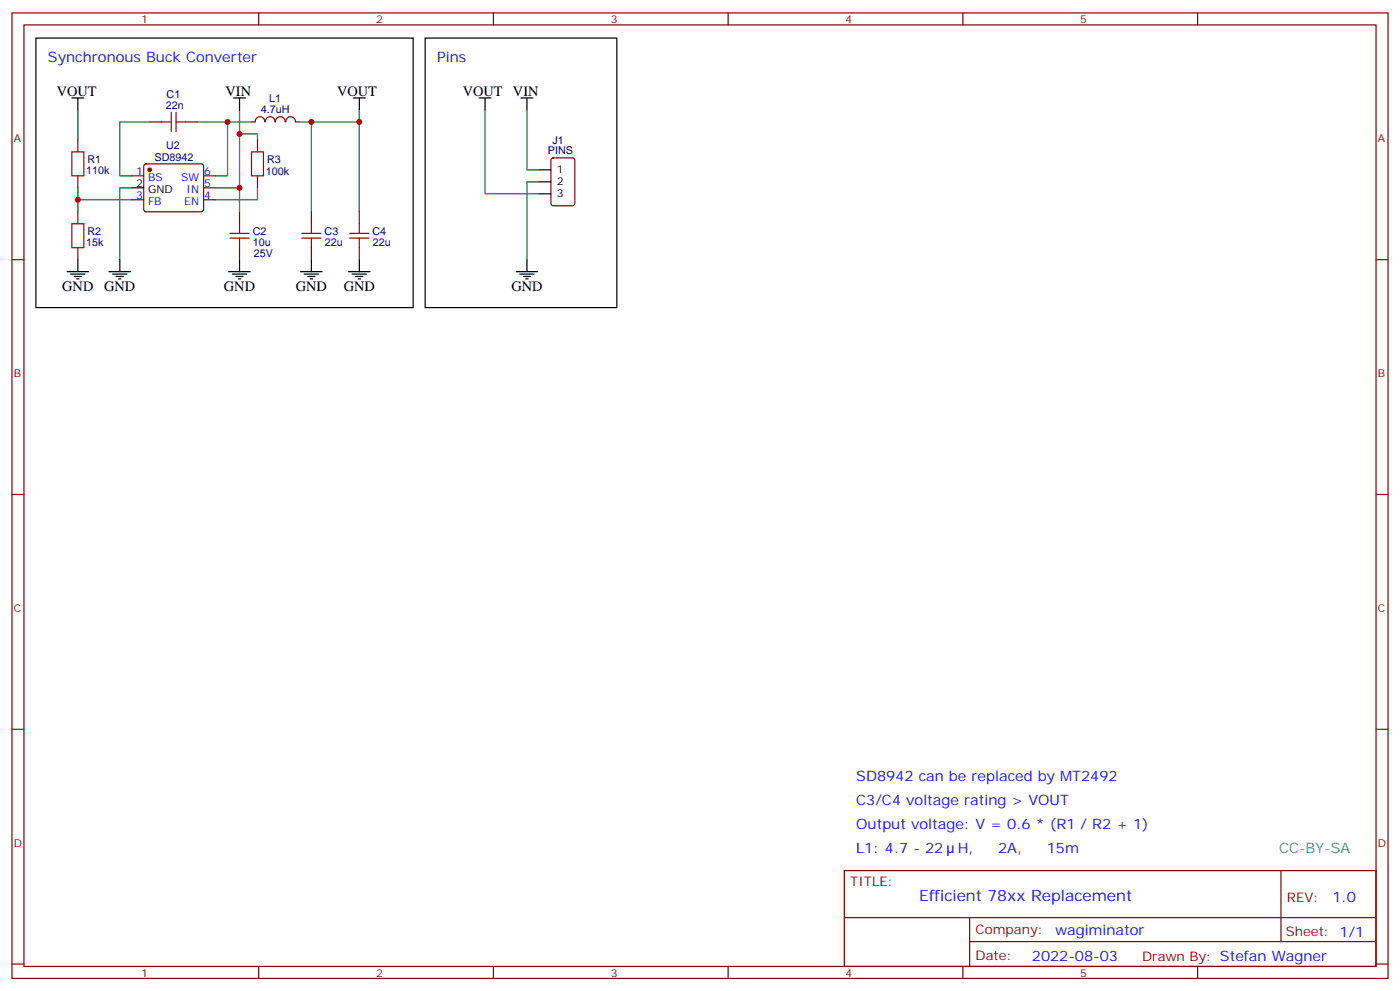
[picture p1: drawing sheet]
<svg xmlns="http://www.w3.org/2000/svg" width="412mm" height="292mm" viewBox="0 0 412 292" stroke-linecap="round" stroke-linejoin="round" font-family="sans-serif">
<g fill="none" stroke="#870000" stroke-width=".35">
<path d="M3.5 3.8h405.4v284.3h-405.4zM7.1 7.3h398.2v277.3h-398.2zM76.2 3.8v3.5M145.3 3.8v3.5M214.5 3.8v3.5M283.6 3.8v3.5M352.8 3.8v3.5M44.1 35.9h3.5M54.7 35.9h3.5M74.1 35.9h1M75.2 35.9a1.41 1.41 0 0 1 1.4-1.5 1.41 1.41 0 0 1 1.4 1.5M78.2 35.9a1.41 1.41 0 0 1 1.4-1.5 1.41 1.41 0 0 1 1.4 1.5"/>
<path d="M81.2 35.9a1.41 1.41 0 0 1 1.4-1.5 1.41 1.41 0 0 1 1.4 1.5M84.2 35.9a1.41 1.41 0 0 1 1.4-1.5 1.41 1.41 0 0 1 1.4 1.5M87.1 35.9h1.1M22.9 41.2v3.5M22.9 51.8v3.5M38.8 51.8h3.5M38.8 58.8h3.5M42.6 48.5l.4-.2h16.3l.5 .2 .2 .5v12.7l-.3 .5-.4 .2h-16.3l-.5-.3-.2-.4v-12.7zM60 51.8h3.5M60 58.8h3.5M60 55.3h3.5M75.8 41.2v3.5"/>
<path d="M75.8 51.8v3.5M162.5 46.7l.5-.2h5.6l.7 .4v13l-.4 .7h-5.9l-.7-.5v-12.9zM3.5 76.5h3.6M22.9 62.4v3.5M22.9 73v3.5M70.6 62.4v3.5M70.6 73v3.5M91.7 62.4v3.5M91.7 73v3.5M105.8 62.4v3.5M105.8 73v3.5M405.3 76.5h3.6"/>
<path d="M3.5 145.6h3.6M405.3 145.6h3.6M3.5 214.8h3.6M405.3 214.8h3.6M248.7 256.4h156.6v28.2h-156.6zM377.3 256.4v20.9M248.7 270.2h156.5M285.6 277.3h119.6M285.6 270.2v14.2M3.5 283.9h3.6M76.2 284.6v3.5M145.3 284.6v3.5"/>
<path d="M214.5 284.6v3.5M283.6 284.6v3.5M352.8 284.6v3.5M405.3 283.9h3.6"/>
</g>
<g fill="none" stroke="#000" stroke-width=".35">
<path d="M10.6 11.2h111.1v79.4h-111.1zM125.2 11.2h56.5v79.4h-56.5zM21.2 28.9h3.5M22.9 28.9v3.5M68.8 28.9h3.5M70.6 28.9v3.5M104.1 28.9h3.5M105.8 28.9v3.5M141.1 28.9h3.5M142.9 28.9v3.5M153.5 28.9h3.5M155.2 28.9v3.5"/>
<path d="M38.8 55.3h3.5M158.7 57.1h3.6M158.7 50h3.6M158.7 53.6h3.6M22.9 76.5v3.5M35.3 76.5v3.5M70.6 76.5v3.5M91.7 76.5v3.5M105.8 76.5v3.5M155.2 76.5v3.5M19.8 80h6.3M20.8 80.7h4.2"/>
<path d="M21.9 81.4h2.1M22.6 82.1h.7M32.1 80h6.4M33.2 80.7h4.2M34.2 81.4h2.1M34.9 82.1h.7M67.4 80h6.3M68.4 80.7h4.3M69.5 81.4h2.1M70.2 82.1h.7M88.5 80h6.4M89.6 80.7h4.2"/>
<path d="M90.7 81.4h2.1M91.4 82.1h.7M102.7 80h6.3M103.7 80.7h4.2M104.8 81.4h2.1M105.5 82.1h.7M152 80h6.4M153.1 80.7h4.2M154.2 81.4h2.1M154.9 82.1h.7"/>
</g>
<g fill="none" stroke="#008700" stroke-width=".35">
<path d="M22.9 32.4v8.8M44.1 35.9h-8.8v15.9h3.5M58.2 35.9h8.8v15.9h-3.5M67 35.9h7.1M70.6 39.4h5.2v1.8M70.6 32.4v22.9h-7.1M88.2 35.9h17.6M91.7 35.9v26.5M105.8 32.4v30M142.9 32.4v24.7h15.8M155.2 32.4v17.6h3.5M22.9 55.3v3.5"/>
<path d="M38.8 58.8h-15.9v3.6M38.8 55.3h-3.5v21.2M70.6 55.3v7.1M75.8 55.3v3.5h-12.3M158.7 53.6h-3.5v22.9"/>
</g>
<g fill="none" stroke="#a10000" stroke-width=".35">
<path d="M47.6 35.9h2.8M50.4 33.1v5.6M51.9 33.1v5.6M51.9 35.9h2.8M21.2 44.7h3.5v7.1h-3.5zM74.1 44.7h3.5v7.1h-3.5zM21.2 65.9h3.5v7.1h-3.5zM67.7 68.7h5.7M67.7 70.1h5.7M70.6 65.9v2.8M70.6 70.1v2.9M88.9 68.7h5.6"/>
<path d="M88.9 70.1h5.6M91.7 65.9v2.8M91.7 70.1v2.9M103 68.7h5.7M103 70.1h5.7M105.8 65.9v2.8M105.8 70.1v2.9"/>
</g>
<circle cx="44.1" cy="50" r=".53" fill="#870000" stroke="#870000" stroke-width=".35"/>
<g fill="#c00">
<circle cx="22.9" cy="58.8" r=".88"/>
<circle cx="91.7" cy="35.9" r=".88"/>
<circle cx="105.8" cy="35.9" r=".88"/>
<circle cx="70.6" cy="55.3" r=".88"/>
<circle cx="70.6" cy="39.4" r=".88"/>
<circle cx="67" cy="35.9" r=".88"/>
</g>
<text font-size="4.6" fill="#00f" x="270.8" y="265.4">Efficient 78xx Replacement</text>
<g font-size="4.2" fill="#00f">
<text x="14.1" y="18.3">Synchronous Buck Converter</text>
<text x="128.8" y="18.3">Pins</text>
<text x="252.2" y="229.9">SD8942 can be replaced by MT2492</text>
<text x="252.2" y="237">C3/C4 voltage rating &gt; VOUT</text>
<text x="252.2" y="244.1">Output voltage: V = 0.6 * (R1 / R2 + 1)</text>
<text x="252.2" y="251.1">L1: 4.7 - 22</text>
<text x="282.1" y="251.1">H,</text>
<text x="294" y="251.1">2A,</text>
<text x="308.3" y="251.1">15m</text>
<text x="392.5" y="265.7">1.0</text>
<text x="310.9" y="275.2">wagiminator</text>
<text x="304" y="283">2022-08-03</text>
</g>
<g font-size="4.2">
<text x="16.7" y="28.2">VOUT</text>
<text x="66.4" y="28.2">VIN</text>
<text x="99.3" y="28.2">VOUT</text>
<text x="136.3" y="28.2">VOUT</text>
<text x="151.1" y="28.2">VIN</text>
<text x="18.3" y="85.7">GND</text>
<text x="30.7" y="85.7">GND</text>
<text x="66" y="85.7">GND</text>
<text x="87.1" y="85.7">GND</text>
<text x="101.2" y="85.7">GND</text>
<text x="150.6" y="85.7">GND</text>
</g>
<text font-size="4.2" fill="#0099b0" x="376.8" y="251.1">CC-BY-SA</text>
<g font-size="3.9" fill="#800">
<text x="250.5" y="261">TITLE:</text>
<text x="379.1" y="265.7">REV:</text>
<text x="287.4" y="275.2">Company:</text>
<text x="378.7" y="275.8">Sheet: 1/1</text>
<text x="287.4" y="282.9">Date:</text>
<text x="336.4" y="282.9">Drawn By: Stefan Wagner</text>
</g>
<g font-size="3.2" fill="#800">
<text x="41.6" y="6.8">1</text>
<text x="110.8" y="6.8">2</text>
<text x="179.9" y="6.8">3</text>
<text x="249.1" y="6.8">4</text>
<text x="318.2" y="6.8">5</text>
<text x="4.1" y="41.9">A</text>
<text x="405.9" y="41.9">A</text>
<text x="4.1" y="111.1">B</text>
<text x="405.9" y="111.1">B</text>
<text x="4.1" y="180.2">C</text>
<text x="405.9" y="180.2">C</text>
<text x="4.1" y="249.3">D</text>
<text x="405.9" y="249.3">D</text>
<text x="41.6" y="287.6">1</text>
<text x="110.8" y="287.6">2</text>
<text x="179.9" y="287.6">3</text>
<text x="249.1" y="287.6">4</text>
<text x="318.2" y="287.6">5</text>
</g>
<g font-size="3.2" fill="#000080">
<text x="49.1" y="28.8">C1</text>
<text x="48.8" y="32">22n</text>
<text x="76.8" y="33.2">4.7uH</text>
<text x="79.3" y="30.2">L1</text>
<text x="25.8" y="48">R1</text>
<text x="45.6" y="47.3">SD8942</text>
<text x="49" y="43.9">U2</text>
<text x="78.7" y="48">R3</text>
<text x="161.4" y="45.4">PINS</text>
<text x="162.7" y="42.4">J1</text>
<text x="25.3" y="51.1">110k</text>
<text x="78.3" y="51.5">100k</text>
<text x="25.8" y="69.1">R2</text>
<text x="74.5" y="69.2">C2</text>
<text x="95.6" y="69.2">C3</text>
<text x="109.7" y="69.2">C4</text>
<text x="25.3" y="72.3">15k</text>
<text x="74.5" y="72.3">10u</text>
<text x="74.8" y="75.8">25V</text>
<text x="95.7" y="72.3">22u</text>
<text x="109.8" y="72.3">22u</text>
</g>
<g font-size="3.2" fill="#00f">
<text x="40.1" y="51.4">1</text>
<text x="43.6" y="53.2">BS</text>
<text x="53.4" y="53.2">SW</text>
<text x="60.1" y="51.4">6</text>
<text x="40.1" y="58.5">3</text>
<text x="55" y="56.7">IN</text>
<text x="60.1" y="58.5">4</text>
<text x="60.1" y="55">5</text>
<text x="43.6" y="60.3">FB</text>
<text x="54.3" y="60.3">EN</text>
</g>
<g font-size="3.2">
<text x="164" y="51.1">1</text>
<text x="40.1" y="55">2</text>
<text x="43.6" y="56.7">GND</text>
<text x="164" y="58.1">3</text>
<text x="164" y="54.6">2</text>
</g>
</svg>
